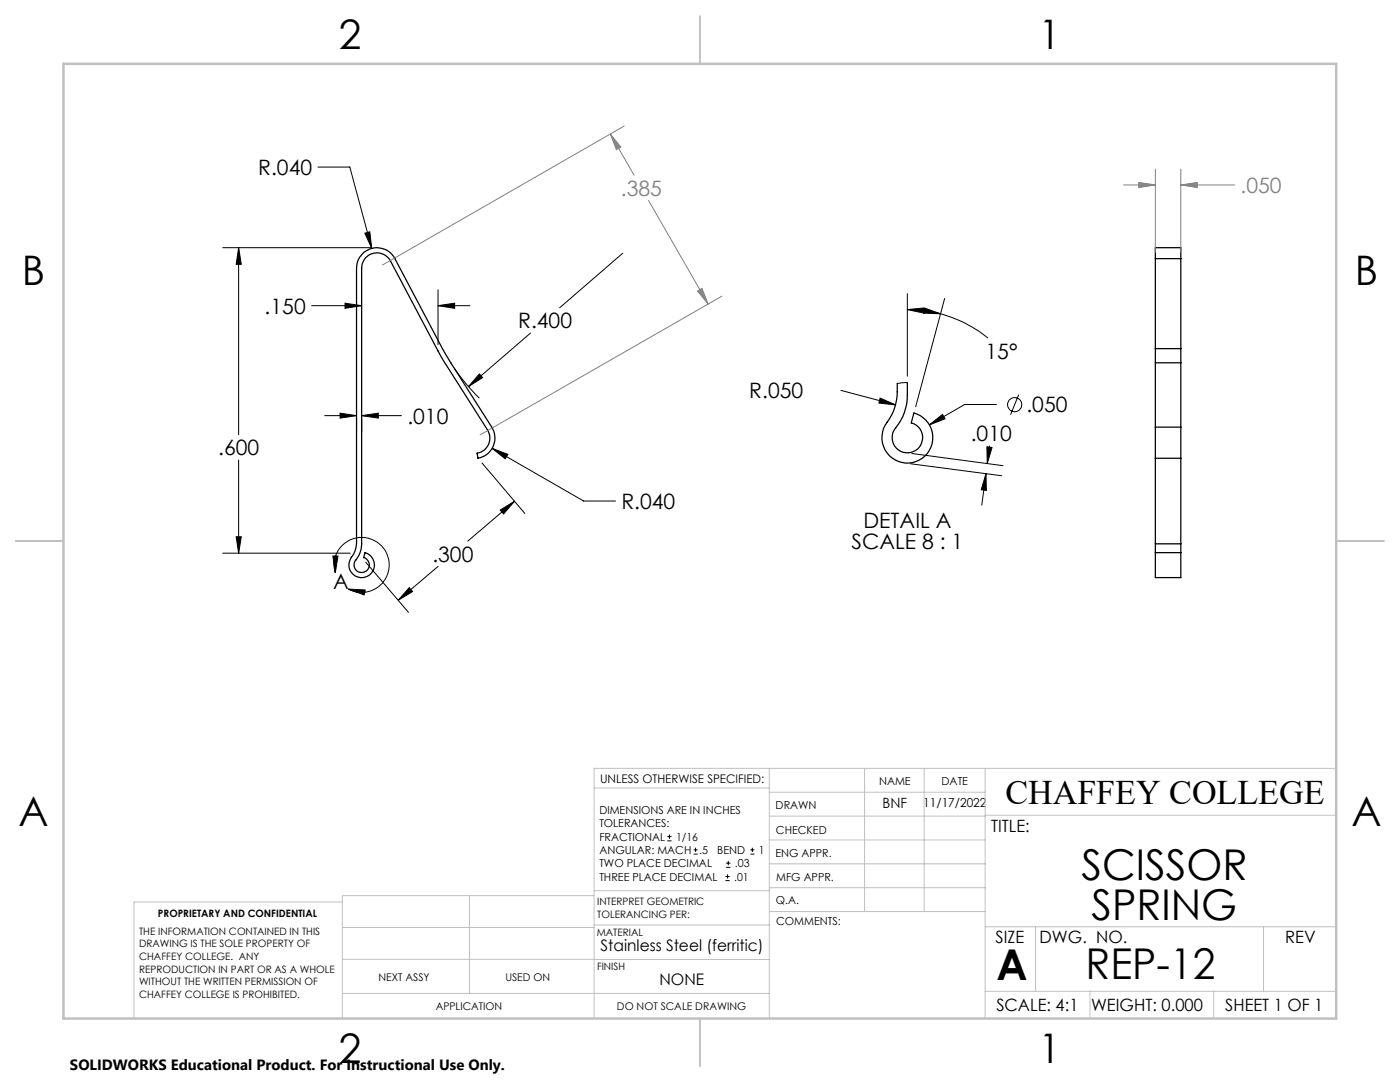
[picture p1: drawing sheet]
<svg xmlns="http://www.w3.org/2000/svg" width="279mm" height="216mm" viewBox="0 0 279 216" stroke-linecap="round" stroke-linejoin="round" font-family="sans-serif">
<g fill="none" stroke="#000" stroke-width=".25">
<path d="M72.3 50.7a4.1 4.1 0 0 1 6.5 .9l9.9 18.7 9.4 14.9a4.1 4.1 0 0 1-2.7 6.2l-.2-1a3 3 0 0 0 2.1-4.6l-9.3-14.6-10.1-19.1a3.1 3.1 0 0 0-3.4-1.5 3.1 3.1 0 0 0-2.3 2.9v55a5.9 5.9 0 0 1-1.5 3.7 1.51 1.51 0 0 0 1 2 1.51 1.51 0 0 0 1.9-1 1.51 1.51 0 0 0-1-1.9l.2-1a2.54 2.54 0 0 1 1.6 3.5 2.54 2.54 0 0 1-3.8 1 2.54 2.54 0 0 1-.2-3.9l.5-1.2 .3-1.2v-55l.2-1.3 .4-.8zM230.6 51.6v-2.2h5.1v2.2M230.6 51.6v18M230.6 51.6h5.1M235.7 51.6v18M181.1 76.3a13 13 0 0 1-.9 6.8l-.9 1.6a3.3 3.3 0 0 0-.4 4.8 3 3 0 0 0 4.8-.6 3 3 0 0 0-1.8-4.5l.5-2a5.1 5.1 0 0 1 3.4 6.8 5.1 5.1 0 0 1-7.2 2.5 5.1 5.1 0 0 1-1.6-7.4 11 11 0 0 0 2.1-7.8M230.6 69.6v2.8M230.6 72.4h5.1M230.6 72.4v12.8M230.6 69.6h5.1M235.7 69.6v2.8M235.7 72.4v12.8"/>
<path d="M230.6 85.2v6.2M230.6 91.4h5.1M230.6 85.2h5.1M230.6 91.4v17.1M235.7 85.2v6.2M235.7 91.4v17.1M230.6 110.3v5h5.1v-5M230.6 108.5v1.8M230.6 110.3h5.1M230.6 108.5h5.1M235.7 108.5v1.8"/>
</g>
<g fill="none" stroke="#000" stroke-width=".2">
<path d="M63.5 33.3h6.3l4.4 16.3M44.5 49.4h29.4M47.6 49.4l.6 3.3h-1.1zM47.6 49.4v37.3M72.8 46.5l1-.3 .4 3.4zM87.4 57.8v11M124.2 50.6l-12.5 10.8M181.1 58.6v16.5M188.5 59.5l-5.8 21.7M62.2 61h10M68.9 60.5l3.3 .5-3.3 .5zM87.4 61l3.3-.5v1z"/>
<path d="M87.4 61h6.4M90.7 73.4a38.5 38.5 0 0 0 5 6M95.7 74.6l.6 .8-2.8 1.8zM105.9 66.5l-12.4 10.7M167.8 77.9l10.9 2.9M175.6 79.4l3.1 1.4-3.3-.4zM181.1 76.3l-2 .2M181.1 61.8l3.3-.3v1zM181.1 61.8a23.6 23.6 0 0 1 6.6 .8M184.6 61.5l3.1 1.1-3.3-.1zM187.7 62.6a25.1 25.1 0 0 1 9.5 4.9M203.3 78.7l-1.6 4.1"/>
<path d="M47.6 91.8v18.6M64.8 82.9h6.4M67.9 82.4l3.3 .5-3.3 .5zM71.2 83.6v2.5M72.2 82.9l3.3-.5v1zM72.2 83.6v2.5M72.2 82.9h7.9M96.2 92.4l8.5 10M98.2 89.5l3.2 1.2-.6 .8zM98.2 89.5l18.3 10.5h6.3M181.7 92.5l18.2 2.4M182 90.5l18.2 2.4"/>
<path d="M185.5 84.8l2.6-2.1 .5 .9zM196.8 94.5v3.4l-1-.2zM196.8 94.5l-.9 6.3M197 89.1l1 .2-1 3.2zM197.5 89l-.5 3.5M198.9 80.7h-6.4l-7 4.1M44.5 110.4h25.4M47.1 107.1h1.1l-.6 3.3zM66.4 110.9h1.1l-.6 3.4zM66.9 114.3a5.5 5.5 0 0 1 5.2-7 5.5 5.5 0 0 1 5.4 6.8 5.5 5.5 0 0 1-8 3.4M69.5 117.5l3.4 .2-.2 1zM73 112.2l8.5 10"/>
<path d="M81.7 117.3l.6 .7-2.8 1.8zM87.4 113l-7.9 6.8M99.8 101.8l2.9-1.8-2.2 2.6zM102.7 100l-9.4 8M133.2 167.8h.8M133.2 166.9h.8M133.6 166.5v.9M138.4 170.4h.8M138.4 169.6h.8M138.8 169.2v.8M144.8 175.7h.8M144.8 174.9h.8"/>
<path d="M144.9 173.1h.9M144.9 172.2h.9M145.2 174.5v.8M145.3 171.8v.8M149.8 170.4h.8M149.8 169.6h.8M150.1 169.2v.8"/>
<circle cx="202.5" cy="80.7" r="1.42"/>
</g>
<path d="M121.8 26.7l2.1 2.7-.9 .4zM121.8 26.7l4.7 8.3M124.6 25.2l-48.3 27.7M224.2 36.9h6.4M227.3 36.4l3.3 .5-3.3 .5zM230.6 33.7v16.6M235.7 36.9l3.2-.5v1zM235.7 33.7v16.6M235.7 36.9h10.7M129.4 40l11.9 20.7M139.2 58.1l.9-.6 1.2 3.2zM144.1 59.1l-48.3 27.7" fill="none" stroke="#808080" stroke-width=".2"/>
<g fill="none" stroke="#c0c0c0" stroke-width=".2">
<path d="M118.6 157.2h34.9M153.5 153.3v49.9M153.5 158.1h43.1M172.5 153.3v28.6M184.4 153.3v28.6M196.6 153.3v49.9M266.7 153.3h-148.1v49.9M68.3 180h-41.6v23.2M93.7 178.7v19.5M118.6 178.7h-50.3v24.5M118.6 177.7h35M153.5 167.6h43.1"/>
<path d="M153.5 162.8h43.1M153.5 172.4h43.1M153.5 177.1h43.1M196.6 162.7h70.1M68.3 198.2h85.2M68.3 191.4l85.2 .1M68.3 185.1h50.3M118.6 184.6h35M153.6 181.9h43M196.6 197.8h70.1M196.6 184.9h70.1M206.7 184.9v12.9"/>
<path d="M217.5 197.8v5.4M242.2 197.8v5.4M252.2 184.9v12.9"/>
</g>
<path d="M139.7 3.2v9.5M3.1 107.9h9.6M266.7 107.9h9.5M139.7 203.2v9.6" fill="none" stroke="#c0c0c0" stroke-width=".25"/>
<path d="M12.7 12.7h254v190.5h-254z" fill="none" stroke="#c0c0c0" stroke-width=".5"/>
<g fill="#000">
<path d="M72.2 82.9l3.3-.5v1zM67.9 82.4l3.3 .5-3.3 .5zM72.8 46.5l1.4 3.1-.4-3.4zM98.2 89.5l2.6 2 .6-.8zM87.4 61l3.3-.5v1zM68.9 60.5l3.3 .5-3.3 .5zM95.7 74.6l-2.2 2.6 2.8-1.8zM47.1 107.1h1.1l-.6 3.3zM47.6 49.4l.6 3.3h-1.1zM99.8 101.8l2.9-1.8-2.2 2.6zM81.7 117.3l.6 .7-2.8 1.8zM185.5 84.8l3.1-1.2-.5-.9zM197 89.1l1 .2-1 3.2zM196.8 94.5v3.4l-1-.2zM184.6 61.5l3.1 1.1-3.3-.1zM181.1 61.8l3.3-.3v1zM175.6 79.4l-.2 1 3.3 .4z"/>
<path d="M69.5 117.5l3.4 .2-.2 1zM66.4 110.9h1.1l-.6 3.4z"/>
</g>
<path d="M121.8 26.7l2.1 2.7-.9 .4zM139.2 58.1l.9-.6 1.2 3.2zM227.3 36.4l3.3 .5-3.3 .5zM235.7 36.9l3.2-.5v1z" fill="#808080"/>
<g font-size="8.5">
<text x="215.8" y="175.5">SCISSOR</text>
<text x="217.8" y="183.7">SPRING</text>
<text x="198.9" y="195.5">A</text>
<text x="216.6" y="195.4">REP-12</text>
</g>
<g font-size="8.1">
<text x="67.6" y="9.7">2</text>
<text x="207.3" y="9.7">1</text>
<text x="4.4" y="57">B</text>
<text x="270.4" y="57">B</text>
<text x="3.7" y="164.9">A</text>
<text x="269.7" y="164.9">A</text>
<text x="67.6" y="212.2">2</text>
<text x="207.3" y="212.2">1</text>
</g>
<text font-size="6.9" x="200.6" y="160.4">CHAFFEY COLLEGE</text>
<g font-size="4.2">
<text x="51.5" y="34.9">R.040</text>
<text x="52.8" y="62.6">.150</text>
<text x="103.4" y="65.5">R.400</text>
<text x="196.7" y="71.6">15°</text>
<text x="149.5" y="79.5">R.050</text>
<text x="204.8" y="82.3">.050</text>
<text x="81.3" y="84.5">.010</text>
<text x="193.7" y="88.1">.010</text>
<text x="43.6" y="90.9">.600</text>
<text x="124" y="101.6">R.040</text>
<text x="172.3" y="105.4">DETAIL A</text>
<text x="86.3" y="112.1">.300</text>
<text x="170" y="109.6">SCALE 8 : 1</text>
<text x="66.5" y="117.5">A</text>
</g>
<g font-size="4.2" fill="#808080">
<text x="123.9" y="39.1">.385</text>
<text x="247.6" y="38.5">.050</text>
</g>
<g font-size="3.4">
<text x="197.8" y="166">TITLE:</text>
<text x="198.7" y="188.1">SIZE</text>
<text x="207.5" y="188.1">DWG. NO.</text>
<text x="256.5" y="188.2">REV</text>
<text x="198.8" y="201.7">SCALE: 4:1</text>
<text x="217.7" y="201.8">WEIGHT: 0.000</text>
<text x="244.5" y="201.7">SHEET 1 OF 1</text>
</g>
<g font-size="3.2">
<text x="119.9" y="189.8">Stainless Steel (ferritic)</text>
<text x="131.6" y="196.6">NONE</text>
</g>
<text font-size="3" x="14" y="213.5">SOLIDWORKS Educational Product. For Instructional Use Only.</text>
<text font-size="2.8" x="176.1" y="161.2">BNF</text>
<text font-size="2.5" x="184.3" y="161">11/17/2022</text>
<text font-size="2.4" x="119.8" y="156.2">UNLESS OTHERWISE SPECIFIED:</text>
<g font-size="2.2">
<text x="154.8" y="161.4">DRAWN</text>
<text x="175.4" y="156.6">NAME</text>
<text x="187.9" y="156.7">DATE</text>
<text x="119.6" y="162.4">DIMENSIONS ARE IN INCHES</text>
<text x="119.6" y="165.1">TOLERANCES:</text>
<text x="119.6" y="167.8">FRACTIONAL</text>
<text x="134.9" y="167.8">1/16</text>
<text x="154.9" y="166.3">CHECKED</text>
<text x="119.6" y="170.4">ANGULAR: MACH</text>
<text x="119.6" y="173.1">TWO PLACE DECIMAL</text>
<text x="139.6" y="170.4">.5</text>
<text x="143.1" y="170.4">BEND</text>
<text x="146.7" y="173.1">.03</text>
<text x="151.5" y="170.4">1</text>
<text x="154.8" y="171">ENG APPR.</text>
<text x="119.6" y="175.7">THREE PLACE DECIMAL</text>
<text x="146.5" y="175.7">.01</text>
<text x="154.9" y="175.7">MFG APPR.</text>
<text x="154.9" y="180.4">Q.A.</text>
<text x="154.9" y="184.6">COMMENTS:</text>
</g>
<g font-size="2.1">
<text x="75.5" y="195.7">NEXT ASSY</text>
<text x="100.9" y="195.7">USED ON</text>
<text x="86.9" y="201.5">APPLICATION</text>
<text x="123.1" y="201.6">DO NOT SCALE DRAWING</text>
</g>
<g font-size="2">
<text x="31.5" y="182.9">PROPRIETARY AND CONFIDENTIAL</text>
<text x="119.2" y="180.6">INTERPRET GEOMETRIC</text>
<text x="119.2" y="183.1">TOLERANCING PER:</text>
<text x="27.8" y="186.5">THE INFORMATION CONTAINED IN THIS</text>
<text x="27.8" y="189">DRAWING IS THE SOLE PROPERTY OF</text>
<text x="27.8" y="191.6">CHAFFEY COLLEGE. ANY</text>
<text x="119.1" y="186.7">MATERIAL</text>
<text x="27.8" y="194.1">REPRODUCTION IN PART OR AS A WHOLE</text>
<text x="27.8" y="196.6">WITHOUT THE WRITTEN PERMISSION OF</text>
<text x="119.1" y="193.5">FINISH</text>
<text x="27.8" y="199.1">CHAFFEY COLLEGE IS PROHIBITED.</text>
</g>
</svg>
